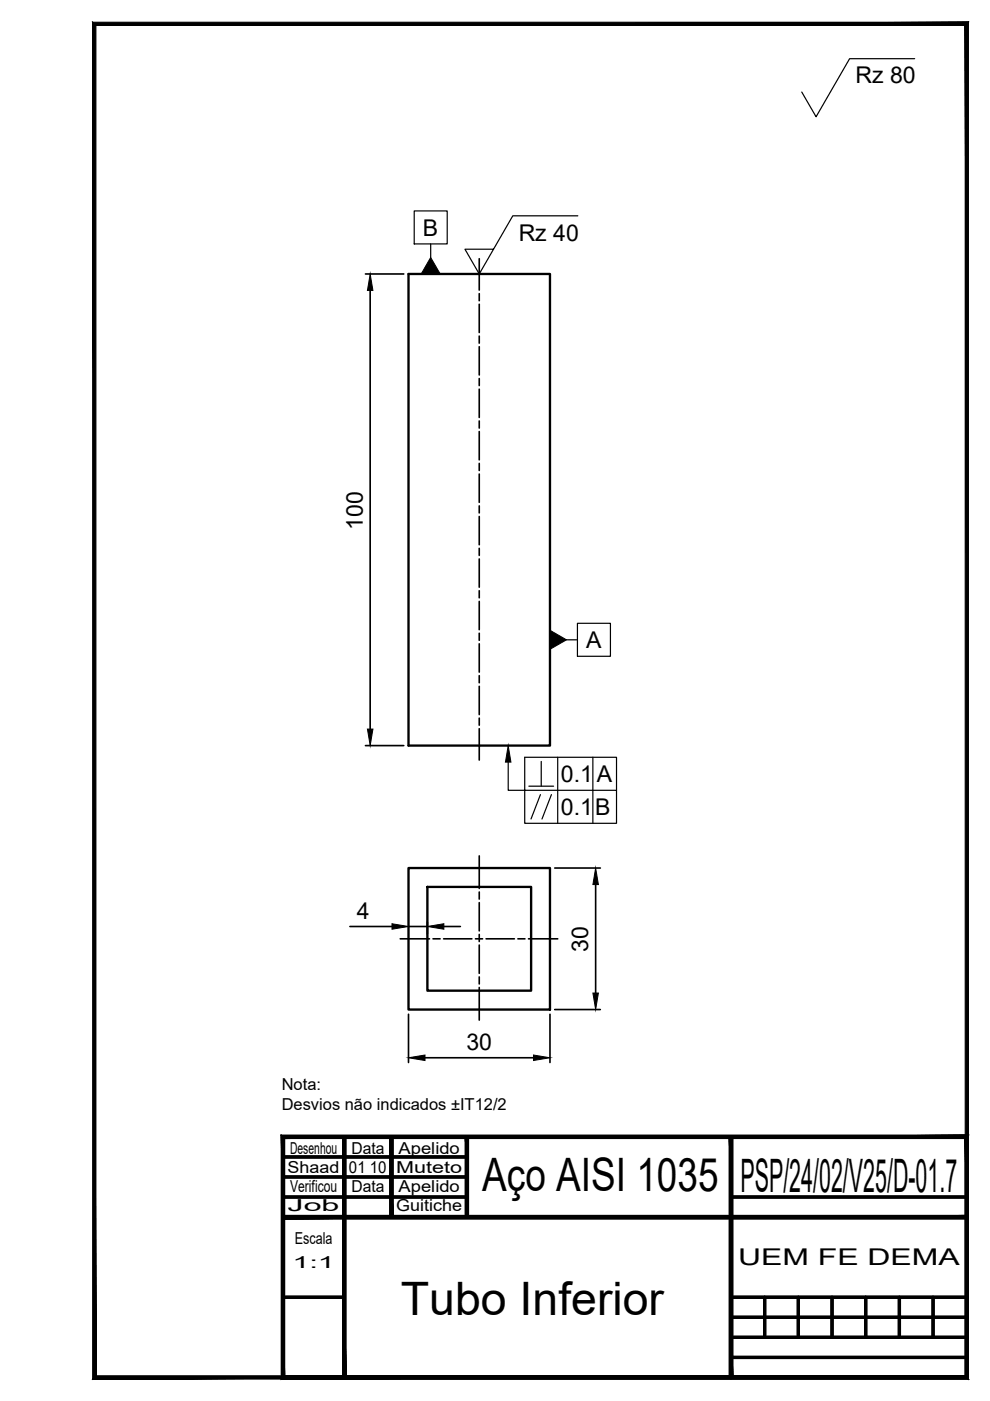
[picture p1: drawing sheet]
<svg xmlns="http://www.w3.org/2000/svg" width="210mm" height="297mm" viewBox="0 0 210 297" stroke-linecap="round" stroke-linejoin="round" font-family="sans-serif">
<!-- layer: MD_Visible -->
<path d="M86.6 58.1h30v100h-30zM86.6 184h30v30h-30zM90.6 188h22v22h-22z" fill="none" stroke="#000" stroke-width=".5"/>
<!-- layer: contornos visiveis -->
<g fill="#000" stroke="#000" stroke-width=".21">
<path d="M60 257.7v.7l145-.7zM60 258.4l145-.7v.7z"/>
<path d="M60 257.7v.7l145-.7zM60 258.4l145-.7v.7z"/>
<path d="M72.6 241l.7 51v-51zM72.6 241l.7 51h-.7z"/>
<path d="M82.6 241v17h.7zM82.6 241h.7v17z"/>
<path d="M82.6 241l.7 17v-17zM82.6 241l.7 17h-.7z"/>
<path d="M98.6 241v17h.7zM98.6 241h.7v17z"/>
<path d="M98.6 241l.7 17v-17zM98.6 241l.7 17h-.7z"/>
<path d="M154.6 241l.7 51v-51zM154.6 241l.7 51h-.7z"/>
<path d="M154.6 241l.7 51v-51zM154.6 241l.7 51h-.7z"/>
<path d="M60 258.4h145v-.7zM60 257.7h145l-145 .7z"/>
<path d="M60 258.4h145v-.7zM60 257.7h145l-145 .7z"/>
<path d="M20.3 291.7l-.7 .7 185-.7zM19.6 292.4l185-.7 .7 .7zM204.6 5.4v286.3l.7 .7zM205.3 4.7v287.7l-.7-287zM20.3 5.4h184.3l.7-.7zM19.6 4.7h185.7l-185 .7zM19.6 4.7l.7 287v-286.3zM19.6 4.7l.7 287-.7 .7z"/>
<path d="M60.3 291.7l-.7 .7 145-.7zM59.6 292.4l145-.7 .7 .7zM204.6 241.4v50.3l.7 .7zM205.3 240.7v51.7l-.7-51zM60.3 241.4h144.3l.7-.7zM59.6 240.7h145.7l-145 .7zM59.6 240.7l.7 51v-50.3zM59.6 240.7l.7 51-.7 .7z"/>
<path d="M60.3 291.7l-.7 .7 145-.7zM59.6 292.4l145-.7 .7 .7zM204.6 241.4v50.3l.7 .7zM205.3 240.7v51.7l-.7-51zM60.3 241.4h144.3l.7-.7zM59.6 240.7h145.7l-145 .7zM59.6 240.7l.7 51v-50.3zM59.6 240.7l.7 51-.7 .7z"/>
<path d="M72.6 241v51h.7zM72.6 241h.7v51z"/>
<path d="M154.6 241v51h.7zM154.6 241h.7v51z"/>
<path d="M154.6 241v51h.7zM154.6 241h.7v51z"/>
</g>
<g fill="none" stroke="#000" stroke-width=".7">
<path d="M60 241h145v51h-145zM60 245.3h39M60 249.5h39M60 253.8h39M60 258h145M73 241v51M83 241v17M99 241v17M155 241v51M155 253.8h50M60 275h13M155 275h50"/>
<path d="M155 279.3h50M162.1 275v8.5M169.3 275v8.5M176.4 275v8.5M183.5 275v8.5M190.7 275v8.5M197.8 275v8.5M155 283.5h50M155 287.8h50"/>
</g>
<!-- layer: cotagem -->
<g fill="none" stroke="#000" stroke-width=".35">
<path d="M77.5 58.1h8.1M78.5 61.6v93M77.5 158.1h8.1M74.2 196.4h8.9M86.6 196.4h4M90.6 195.4v2.6M94.1 196.4h3.5M117.6 184h9.7M126.3 187.5v23M86.6 215v10.3M116.6 215v10.3M117.6 214h9.7"/>
<path d="M90.1 224.3h23"/>
</g>
<path d="M78.5 58.1l.6 3.5h-1.2zM77.9 154.6h1.2l-.6 3.5zM83.1 195.9l3.5 .5-3.5 .6zM90.6 196.4l3.5-.5v1.1zM126.3 184l.6 3.5h-1.2zM125.7 210.5h1.2l-.6 3.5zM86.6 224.3l3.5-.6v1.1zM113.1 223.7l3.5 .6-3.5 .5z" fill="#000" stroke="#000" stroke-width=".21"/>
<!-- layer: AM_5 -->
<g fill="none" stroke="#000" stroke-width=".25">
<path d="M193.9 12.4h-13.8l-7.1 12.4-3-5.3M87.8 44.7h7v7h-7zM91.3 51.7v2.9M122.5 45.8h-13.8l-7.1 12.3-3-5.3h6M120.1 135.7h2.3M122.4 132.2h7v6.9h-7zM107.7 161.6v6h23v7h-19.4v-14h19.4v7M112.1 166.7h5.3M114.6 168.5l-2 5.1M114.8 161.4v5.3M116.9 168.5l-2 5.1M118.2 160.6v14"/>
<path d="M125.7 160.6v14"/>
</g>
<!-- layer: linha de eixo -->
<g fill="none" stroke="#000" stroke-width=".35">
<path d="M101.6 54.8v6.7M101.6 62.3v1.5M101.6 64.5v6M101.6 71.3v1.5M101.6 73.5v6M101.6 80.3v1.5M101.6 82.5v6M101.6 89.3v1.5M101.6 91.5v6M101.6 98.3v1.5M101.6 100.5v6M101.6 107.3v1.5"/>
<path d="M101.6 109.5v6M101.6 116.3v1.5M101.6 118.5v6M101.6 125.3v1.5M101.6 127.5v6M101.6 134.3v1.4M101.6 136.5v6M101.6 143.3v1.5M101.6 145.5v6M101.6 152.2v1.6M101.6 154.5v6.6M84.9 199h6.2"/>
<path d="M91.8 199h1.5M94.1 199h6M100.8 199h1.5M101.6 181.5v6.9M101.6 189.1v1.5M101.6 191.4v6M101.6 198.1v1.5M103.1 199h6M109.8 199h1.5M112.1 199h6.2M101.6 200.4v6M101.6 207.1v1.5"/>
<path d="M101.6 209.4v6.9"/>
</g>
<!-- layer: AM_5 -->
<path d="M91.3 54.6l2 3.5h-4zM116.6 133.6l3.5 2.1-3.5 2zM107.7 158.1l.6 3.5h-1.1z" fill="#000" stroke="#000" stroke-width=".21"/>
<g font-size="9.8">
<text x="102.2" y="252.6">Aço AISI 1035</text>
<text x="157" y="252.8">PSP/24/02/V25/D-01.7</text>
<text x="85" y="278.8">Tubo Inferior</text>
</g>
<g font-size="4.9">
<text x="181.4" y="17.7">Rz 80</text>
<text x="89.6" y="50">B</text>
<text x="110" y="51">Rz 40</text>
<text x="76.9" y="112.3" transform="rotate(-90 76.9 112.3)">100</text>
<text x="124.3" y="137.4">A</text>
<text x="118.9" y="165.8">0.1</text>
<text x="126.6" y="165.8">A</text>
<text x="118.9" y="172.8">0.1</text>
<text x="126.2" y="172.8">B</text>
<text x="75.6" y="194.9">4</text>
<text x="124.7" y="201.7" transform="rotate(-90 124.7 201.7)">30</text>
<text x="98.9" y="222.7">30</text>
<text x="156.5" y="268.1">UEM FE DEMA</text>
</g>
<g font-size="3.5">
<text x="59.7" y="231.2">Nota:</text>
<text x="59.7" y="235.4">Desvios não indicados ±IT12/2</text>
<text x="61.5" y="244.6">Desenhou</text>
<text x="74.5" y="244.6">Data</text>
<text x="84.5" y="244.6">Apelido</text>
<text x="61" y="248.8">Shaad</text>
<text x="74" y="248.8">01 10</text>
<text x="84" y="248.8">Muteto</text>
<text x="61" y="256.8">Job</text>
<text x="61.5" y="252.6">Verificou</text>
<text x="74.5" y="252.6">Data</text>
<text x="84" y="256.8">Guitiche</text>
<text x="84.5" y="252.6">Apelido</text>
<text x="62.5" y="263.6">Escala</text>
<text x="62" y="268.8">1:1</text>
</g>
</svg>
